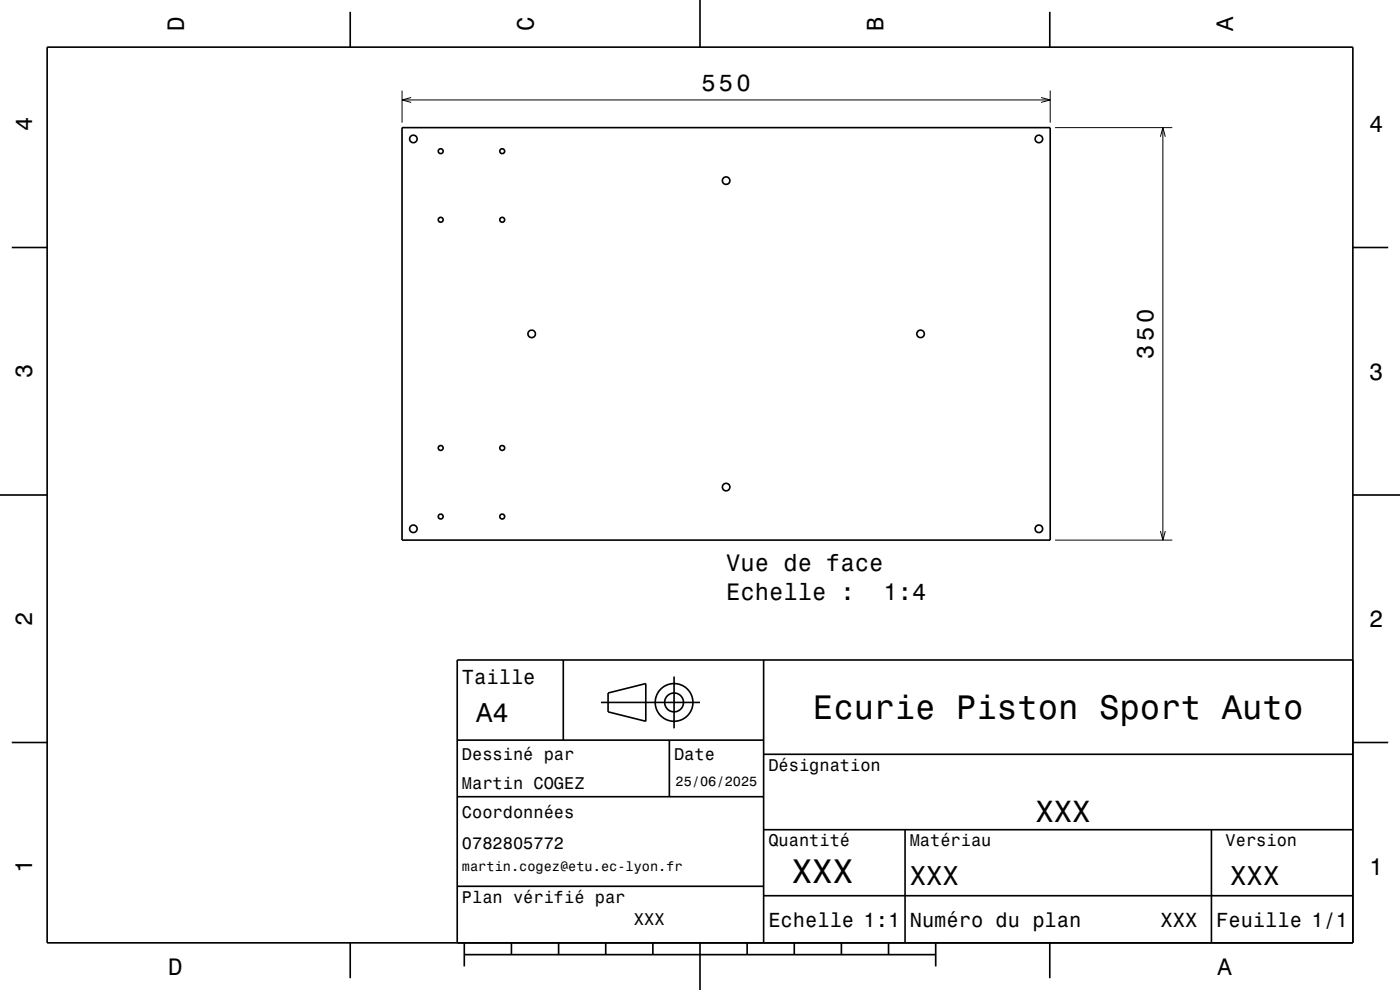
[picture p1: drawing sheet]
<svg xmlns="http://www.w3.org/2000/svg" width="297mm" height="210mm" viewBox="0 0 297 210" stroke-linecap="round" stroke-linejoin="round" font-family="sans-serif">
<path d="M85.3 19.2v6.8M222.8 19.2v6.8M85.3 21.2h137.5M87.2 20.7l-1.9 .5 1.9 .5M220.9 20.7l1.9 .5-1.9 .5M223.8 27.1h24.9M246.2 29l.5-1.9 .5 1.9M246.7 27.1v87.5M223.8 114.6h24.9M246.2 112.6l.5 2 .5-2" fill="none" stroke="#000" stroke-width=".21"/>
<g fill="none" stroke="#000" stroke-width=".35">
<path d="M10 10h277v190h-277zM74.3 2.5v7.5M148.5 0v10M222.7 2.5v7.5M85.3 27.1h137.5v87.5h-137.5zM2.5 52.5h7.5M287 52.5h7.5M0 105h10M287 105h10M119.5 140v17M162 140v60M287 140h-190v60"/>
<path d="M2.5 157.5h7.5M97 157h65M127.5 149h21M129 147l8-2v8l-8-2zM142 157v12M143 143.5v11M287 157.5h7.5M97 169h65M162 176h125M162 160h125M192 176v24M257 176v24"/>
<path d="M97 188h65M162 190h125M74.3 200v7.5M98.5 202.5h100M98.5 200v5M108.5 200v2.5M118.5 200v2.5M128.5 200v2.5M138.5 200v2.5M148.5 200v10M158.5 200v2.5M168.5 200v2.5"/>
<path d="M178.5 200v2.5M188.5 200v2.5M198.5 200v5M222.7 200v7.5"/>
<circle cx="87.7" cy="29.5" r=".8"/>
<circle cx="93.5" cy="32.1" r=".53"/>
<circle cx="106.5" cy="32.1" r=".52"/>
<circle cx="154" cy="38.3" r=".8"/>
<circle cx="220.4" cy="29.5" r=".8"/>
<circle cx="93.5" cy="46.6" r=".53"/>
<circle cx="106.5" cy="46.6" r=".52"/>
<circle cx="112.8" cy="70.8" r=".8"/>
<circle cx="195.3" cy="70.8" r=".8"/>
<circle cx="93.5" cy="95" r=".52"/>
<circle cx="106.5" cy="95" r=".52"/>
<circle cx="87.7" cy="112.2" r=".8"/>
<circle cx="93.5" cy="109.6" r=".53"/>
<circle cx="106.5" cy="109.6" r=".52"/>
<circle cx="154" cy="103.3" r=".8"/>
<circle cx="220.4" cy="112.2" r=".8"/>
<circle cx="143" cy="149" r="2"/>
<circle cx="143" cy="149" r="4"/>
</g>
<g font-size="7.2">
<text x="172.5" y="152.6">Ecurie Piston Sport Auto</text>
<text x="168" y="187.3">XXX</text>
</g>
<text font-size="6.5" x="219.6" y="174.5">XXX</text>
<g font-size="5.8">
<text x="101" y="153.1">A4</text>
<text x="193" y="187.6">XXX</text>
<text x="261" y="187.6">XXX</text>
</g>
<g font-size="5">
<text x="39" y="6.5" transform="rotate(-90 39 6.5)">D</text>
<text x="113.2" y="6.5" transform="rotate(-90 113.2 6.5)">C</text>
<text x="187.4" y="6.5" transform="rotate(-90 187.4 6.5)">B</text>
<text x="261.6" y="6.5" transform="rotate(-90 261.6 6.5)">A</text>
<text x="148.8" y="19.2">550</text>
<text x="6.8" y="27.8" transform="rotate(-90 6.8 27.8)">4</text>
<text x="290.5" y="28.1">4</text>
<text x="244.7" y="76.1" transform="rotate(-90 244.7 76.1)">350</text>
<text x="6.8" y="80.3" transform="rotate(-90 6.8 80.3)">3</text>
<text x="290.5" y="80.6">3</text>
<text x="154" y="121.2">Vue de face</text>
<text x="154" y="127.2">Echelle :</text>
<text x="187.4" y="127.2">1:4</text>
<text x="6.8" y="132.8" transform="rotate(-90 6.8 132.8)">2</text>
<text x="290.5" y="133.1">2</text>
<text x="6.8" y="185.3" transform="rotate(-90 6.8 185.3)">1</text>
<text x="290.5" y="185.6">1</text>
<text x="35.7" y="206.8">D</text>
<text x="258.3" y="206.8">A</text>
</g>
<g font-size="4.3">
<text x="98" y="145.2">Taille</text>
<text x="163" y="196.6">Echelle 1:1</text>
<text x="193" y="196.6">Numéro du plan</text>
<text x="246.2" y="196.6">XXX</text>
<text x="258" y="196.6">Feuille 1/1</text>
</g>
<g font-size="3.6">
<text x="98" y="161.3">Dessiné par</text>
<text x="143" y="161.3">Date</text>
<text x="98" y="167.5">Martin COGEZ</text>
<text x="163" y="163.5">Désignation</text>
<text x="98" y="173.5">Coordonnées</text>
<text x="163" y="179.5">Quantité</text>
<text x="193" y="179.5">Matériau</text>
<text x="260" y="179.5">Version</text>
<text x="98" y="180.2">0782805772</text>
<text x="98" y="191.5">Plan vérifié par</text>
<text x="134.5" y="196.3">XXX</text>
</g>
<g font-size="2.9">
<text x="143.3" y="166.8">25/06/2025</text>
<text x="98" y="184.8">martin.cogez@etu.ec-lyon.fr</text>
</g>
</svg>
